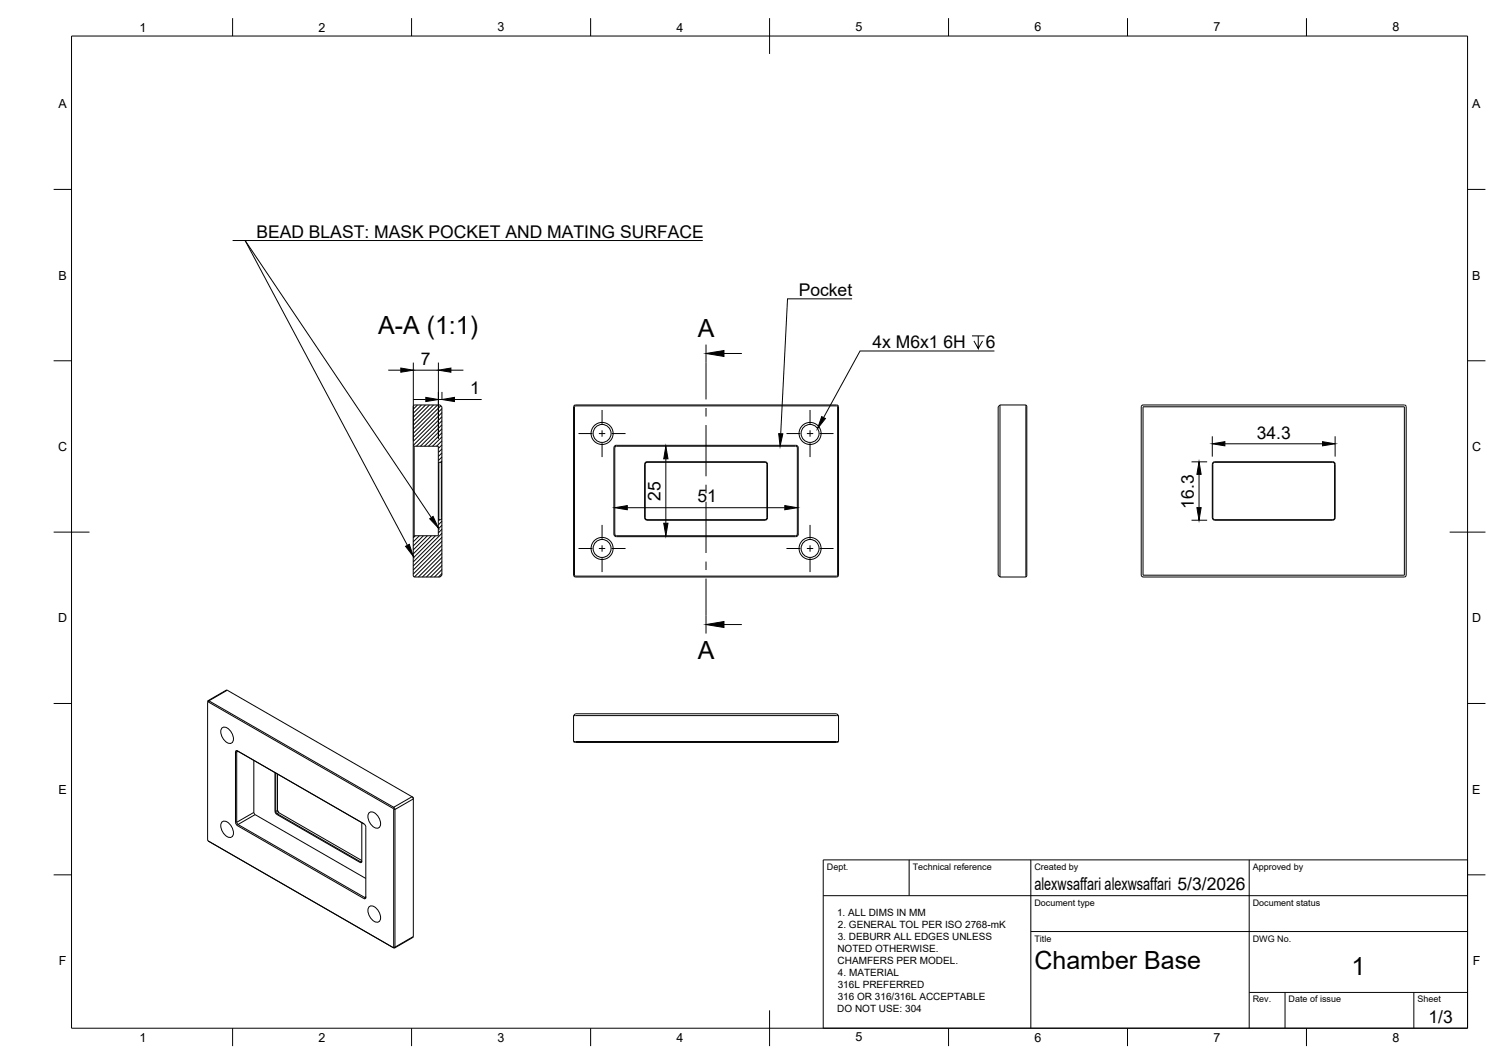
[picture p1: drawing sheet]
<svg xmlns="http://www.w3.org/2000/svg" width="420mm" height="297mm" viewBox="0 0 420 297" stroke-linecap="round" stroke-linejoin="round" font-family="sans-serif">
<!-- layer: Visible -->
<g fill="none" stroke="#000" stroke-width=".28">
<path d="M160.2 113.6v47M160.3 113.6l.4-.5h73.3l.3 .5v47l-.5 .5h-73.1l-.4-.5M160.6 113.4h73.3v47.3h-73.3zM279.4 113.1v48M279.4 113.1h7.2M279.4 113.1l-.6 .5v47l.6 .5M286.6 113.1l.3 .2v47.5l-.3 .3M286.6 113.1v48M319.3 113.6h73v47h-73zM392.3 113.1h-73.2l-.3 .5v47l.5 .5h73M392.3 113.1l.5 .5v47l-.5 .5M115.4 124.3v25.5"/>
<path d="M115.4 124.3v-11l.3-.2h7.2l.5 .5v15.3M115.4 124.3l.3 .3M115.7 124.6v25M115.7 124.6h6.7v4.3M122.4 128.9v16.3M122.4 128.9l.2 .2M122.6 129.1v16M122.6 129.1h.7M123.3 129.1v16M123.4 128.9v16.3M123.4 128.9l-.1 .2M172.2 124.6h50"/>
<path d="M172.2 124.6l-.5 .4v24.1M213.7 129.1h-32.9l-.6 .5 .1 15 .2 .4 33.2 .1M213.7 128.9h-32.9l-.5 .2-.2 .5v15l.4 .6h33.2M213.8 129.1l.4 .5v15l-.4 .5M213.8 128.9l.4 .2 .2 .5v15l-.2 .4-.4 .2M222.3 124.6l.5 .4M222.7 125.1v24M338.8 129.6v15M338.8 129.6l.5-.5h33l.5 .5v15l-.2 .4-33.3 .1-.5-.5M338.9 129.1l.4-.2 33.3 .1 .4 .6-.1 15.2-.6 .4h-33.2l-.4-.6v-15zM115.7 149.6l-.3 .2M122.4 145.2v4.4h-6.7"/>
<path d="M122.6 145.1h.7M122.6 145.1l-.2 .1M123.3 145.1l.1 .1M123.4 145.2v15.4l-.5 .5h-7.2l-.3-.3v-11M171.5 149.1a.75 .75 0 0 0 .7 .7h50.1a.75 .75 0 0 0 .7-.7M171.5 149.1v-24.1a.75 .75 0 0 1 .7-.7h50a.72 .72 0 0 1 .8 .7v24.1M171.7 149.1l.5 .5h50.1l.5-.5M279.4 161.1h7.2M58 195.9v38.6M58 196h.2l51.6 29.7M58 195.8l.4-.1 51.8 29.8 .1 .5v38.6h-.3l-51.8-29.8M63.2 192.7l-5.1 2.9"/>
<path d="M63.2 192.7l51.9 29.7M160.2 199.8h74.1M160.2 199.8v7.2M160.2 199.8l.5-.5h73l.6 .5M234.3 199.8v7.2M61.9 203.4a1.57 1.57 0 0 1 2.4 .6l.4 .5a2.22 2.22 0 0 1 0 2.9 2.8 2.8 0 0 1-3-2.6zM65.9 209.6h.4l35.6 20.6 .3 .7-.1 19.9h-.4l-35.6-20.5-.3-.7zM66.5 209.7l-.4 .2v19.7l.2 .4 35.6 20.5M70.9 212.3v14.5M76.8 215.7v10.8l.3 .6 23.5 13.7M77 215.8v10.7l.2 .5 23.5 13.6 .4-.2M77.5 216.1v10.2"/>
<path d="M160.2 207l.3 .3h73.5l.3-.3M160.2 207h74.1M58 234.5l.2 .3M58.2 234.8l.2 .1M61.9 229.6a1.57 1.57 0 0 1 2.4 .7l.4 .5a2.22 2.22 0 0 1 0 2.9 2.8 2.8 0 0 1-3-2.6zM70.9 226.8l.4 .6M71.3 227.4l30.9 17.8M77.5 226.2l.4 .6 23.2 13.4M77.5 226.1l.5 .8M101.1 229.6v10.9l-.1 .2-.4 .1M103 227a1.57 1.57 0 0 1 2.4 .7l.4 .5a2.22 2.22 0 0 1 0 2.9 2.8 2.8 0 0 1-3-2.6zM109.8 225.7l.2 .3v38.4l-.2 .1"/>
<path d="M115.1 222.4l.4 .2v38.9l-.1 .2-5.2 3M115.1 222.4l.4 .6M102.2 250.3l-.3 .2M103 253.3a1.57 1.57 0 0 1 2.4 .6l.4 .6a2.22 2.22 0 0 1 0 2.9 2.8 2.8 0 0 1-3-2.7z"/>
<circle cx="168.2" cy="121" r="2.51"/>
<circle cx="226.3" cy="121" r="2.51"/>
<circle cx="168.2" cy="153.1" r="2.51"/>
<circle cx="226.3" cy="153.1" r="2.51"/>
</g>
<!-- layer: Visible Narrow -->
<g fill="none" stroke="#000" stroke-width=".28">
<path d="M63.5 192.7l-5.1 3-.2 .2M66.3 209.6l.2 .1-.7 .2M58.2 234.8l.2 .1M70.9 226.8l-4.8 2.8h-.3M71.3 227.4l-4.8 2.8-.2 .3M77.5 226.3l-.7 .2M77.9 226.9l-.6 .4M115.1 222.4l-5.1 3-.2 .3M115.5 223l-5.2 3h-.3M101.1 240.4l-.5 .4M102.2 250.3l-.5 .6M109.8 264.5l.2 .1"/>
<path d="M115.5 261.5l-5.2 2.9h-.3"/>
<circle cx="168.2" cy="121" r="3.1"/>
<circle cx="226.3" cy="121" r="3.1"/>
<circle cx="168.2" cy="153.1" r="3.1"/>
<circle cx="226.3" cy="153.1" r="3.1"/>
</g>
<!-- layer: BORDER -->
<g fill="none" stroke="#000" stroke-width=".28">
<path d="M20 10.1h390v276.9h-390zM65 5.1v5M115 5.1v5M165 5.1v5M215 5.1v10M265 5.1v5M315 5.1v5M365 5.1v5M15 52.9h5M410 52.9h5M15 100.7h5M410 100.7h5"/>
<path d="M15 148.6h10M405 148.6h10M15 196.4h5M410 196.4h5M15 244.2h5M410 244.2h5M65 287v5M115 287v5M165 287v5M215 282.1v9.9M265 287v5M315 287v5"/>
<path d="M365 287v5"/>
</g>
<!-- layer: TITLEBLOCK -->
<path d="M230 240.1h180v46.9h-180zM230 250h180M254 240.1v9.9M288 240.1v46.9M349 240.1v46.9M288 260.1h122M349 277.1h61M359 277.1v9.9M395 277.1v9.9" fill="none" stroke="#000" stroke-width=".28"/>
<!-- layer: Smart Centers -->
<g fill="none" stroke="#000" stroke-width=".28">
<path d="M168.2 114.5v3.8M226.3 114.5v3.8M161.6 121h3.9M167.3 121h1.8M168.2 120.1v1.8M168.2 123.7v3.9M170.9 121h3.9M219.7 121h3.9M225.4 121h1.8M226.3 120.1v1.8M226.3 123.7v3.9M229 121h3.9"/>
<path d="M161.6 153.1h3.9M167.3 153.1h1.8M168.2 146.5v3.9M168.2 152.2v1.8M168.2 155.8v3.9M170.9 153.1h3.9M219.7 153.1h3.9M225.4 153.1h1.8M226.3 146.5v3.9M226.3 152.2v1.8M226.3 155.8v3.9M229 153.1h3.9"/>
</g>
<!-- layer: FD_Dimensions -->
<g fill="none" stroke="#000" stroke-width=".28">
<path d="M108.5 103.3h3.5M115.5 101.2v21.8M115.5 103.3h7M115.5 111.5h3.5M122.5 101.2v21.3M122.5 111.5h1M123.5 109.4v2.1M126 103.3h3.5M127 111.5h7.6M186 128.1v18M332.9 128.9h4.3M335 132.4v9.3"/>
<path d="M338.7 121.8v5.7M342.2 123.9h27.3M373 121.8v5.7M175.2 141.7h44M332.9 145.2h4.3"/>
</g>
<path d="M112 102.8l3.5 .5-3.5 .6zM119 110.9l3.5 .6-3.5 .6zM122.5 103.3l3.5-.5v1.1zM123.5 111.5l3.5-.6v1.2zM186 124.6l.6 3.5h-1.2zM335 128.9l.6 3.5h-1.2zM338.7 123.9l3.5-.6v1.2zM369.5 123.3l3.5 .6-3.5 .6zM171.7 141.7l3.5-.6v1.2zM185.4 146.1h1.2l-.6 3.5zM219.2 141.1l3.5 .6-3.5 .6zM334.4 141.7h1.2l-.6 3.5z" fill="#000" stroke="#000" stroke-width=".28"/>
<!-- layer: Hatching -->
<g fill="none" stroke="#000" stroke-width=".28">
<path d="M116.6 113.1l-1.1 1.1M117.7 113.1l-2.2 2.2M118.9 113.1l-3.4 3.4M120 113.1l-4.5 4.5M121.1 113.1l-5.6 5.6M122.2 113.1l-6.7 6.7M123.1 113.3l-7.6 7.7M123.5 114.1l-8 8M123.5 115.2l-8 8M123.5 116.3l-8 8M123.5 117.5l-7.2 7.1M123.5 118.6l-6 6"/>
<path d="M123.5 119.7l-4.9 4.9M123.5 120.8l-3.8 3.8M123.5 121.9l-2.7 2.7M123.5 123.1l-1.6 1.5M123.5 124.2l-1 1M123.5 125.3l-1 1M123.5 126.4l-1 1M123.5 127.6l-1 1M123.5 128.7l-.4 .4M116 149.6l-.5 .5M117.2 149.6l-1.7 1.7M118.3 149.6l-2.8 2.8"/>
<path d="M119.4 149.6l-3.9 3.9M120.5 149.6l-5 5M121.6 149.6l-6.1 6.2M122.8 145.1l-.3 .3M123.5 145.5l-1 1M123.5 146.6l-1 1M123.5 147.8l-1 1M123.5 148.9l-8 8M123.5 150l-8 8M123.5 151.1l-8 8M123.5 152.3l-8 7.9M123.5 153.4l-7.7 7.7"/>
<path d="M123.5 154.5l-6.6 6.6M123.5 155.6l-5.5 5.5M123.5 156.7l-4.4 4.4M123.5 157.9l-3.3 3.2M123.5 159l-2.1 2.1M123.5 160.1l-1 1"/>
</g>
<!-- layer: Section Lines -->
<path d="M197.2 96.2v15.3M202.2 98.7h5M197.2 113.9v2.4M197.2 118.7v14.3M197.2 135.3v2.4M197.2 140.1v14.3M197.2 156.8v2.3M197.2 161.5v15.4M202.2 174.4h5" fill="none" stroke="#000" stroke-width=".28"/>
<path d="M197.2 98.7l5-.8v1.6zM197.2 174.4l5-.9v1.7z" fill="#000" stroke="#000" stroke-width=".28"/>
<!-- layer: Leaders -->
<path d="M217.5 121.1h1.2l-.8 3.5zM113.3 152.5l1-.5 1.2 3.3zM120 144.8l1-.6 1.5 3.2z" fill="#000" stroke="#000" stroke-width=".28"/>
<path d="M65 67.1h3.5l45.3 85.1M196.3 67.1h-127.8l52 77.4M238 83.4h-18l-1.9 37.7" fill="none" stroke="#000" stroke-width=".28"/>
<!-- layer: Hole Notes -->
<path d="M271.5 93.8h3.5M273.3 93.8v3.5l-1.2-2.1M274.5 95.2l-1.2 2.1M277.8 98h-37.5l-10.2 18.6" fill="none" stroke="#000" stroke-width=".28"/>
<path d="M229.6 116.3l1 .5-2.2 2.8z" fill="#000" stroke="#000" stroke-width=".28"/>
<g font-size="7">
<text x="105.6" y="93.4">A-A (1:1)</text>
<text x="194.9" y="94.2">A</text>
<text x="194.9" y="183.8">A</text>
<text x="289" y="270.6">Chamber Base</text>
<text x="377.5" y="272.3">1</text>
</g>
<g font-size="4.9">
<text x="71.6" y="66.4">BEAD BLAST: MASK POCKET AND MATING SURFACE</text>
<text x="223.1" y="82.7">Pocket</text>
<text x="117.6" y="101.9">7</text>
<text x="243.8" y="97.3">4x M6x1</text>
<text x="263.6" y="97.3">6H</text>
<text x="275.4" y="97.3">6</text>
<text x="131.3" y="110.1">1</text>
<text x="351.1" y="122.4">34.3</text>
<text x="184.6" y="139.8" transform="rotate(-90 184.6 139.8)">25</text>
<text x="194.9" y="140.3">51</text>
<text x="333.5" y="142" transform="rotate(-90 333.5 142)">16.3</text>
<text x="289" y="248.5">alexwsaffari alexwsaffari 5/3/2026</text>
<text x="399.1" y="285.7">1/3</text>
</g>
<g font-size="3.5">
<text x="39" y="8.8">1</text>
<text x="89" y="8.8">2</text>
<text x="139" y="8.8">3</text>
<text x="189" y="8.8">4</text>
<text x="239" y="8.8">5</text>
<text x="289" y="8.8">6</text>
<text x="339" y="8.8">7</text>
<text x="389" y="8.8">8</text>
<text x="16.3" y="30.2">A</text>
<text x="411.3" y="30.2">A</text>
<text x="16.3" y="78">B</text>
<text x="411.3" y="78">B</text>
<text x="16.2" y="125.9">C</text>
<text x="411.2" y="125.9">C</text>
<text x="16.2" y="173.7">D</text>
<text x="411.2" y="173.7">D</text>
<text x="16.3" y="221.6">E</text>
<text x="411.3" y="221.6">E</text>
<text x="16.4" y="269.4">F</text>
<text x="411.4" y="269.4">F</text>
<text x="39" y="290.8">1</text>
<text x="89" y="290.8">2</text>
<text x="139" y="290.8">3</text>
<text x="189" y="290.8">4</text>
<text x="239" y="290.8">5</text>
<text x="289" y="290.8">6</text>
<text x="339" y="290.8">7</text>
<text x="389" y="290.8">8</text>
</g>
<g font-size="2.8">
<text x="233.8" y="255.7">1. ALL DIMS IN MM</text>
<text x="234" y="262.5">3. DEBURR ALL EDGES UNLESS</text>
<text x="234.1" y="259.1">2. GENERAL TOL PER ISO 2768-mK</text>
<text x="233.9" y="265.8">NOTED OTHERWISE.</text>
<text x="234" y="269.2">CHAMFERS PER MODEL.</text>
<text x="234" y="275.9">316L PREFERRED</text>
<text x="234.1" y="272.5">4. MATERIAL</text>
<text x="234" y="279.2">316 OR 316/316L ACCEPTABLE</text>
<text x="233.9" y="282.6">DO NOT USE: 304</text>
</g>
<g font-size="2.5">
<text x="231" y="242.9">Dept.</text>
<text x="255" y="242.9">Technical reference</text>
<text x="289" y="242.9">Created by</text>
<text x="350" y="242.9">Approved by</text>
<text x="289" y="252.8">Document type</text>
<text x="350" y="252.8">Document status</text>
<text x="289" y="262.9">Title</text>
<text x="350" y="262.9">DWG No.</text>
<text x="350" y="279.9">Rev.</text>
<text x="360" y="279.9">Date of issue</text>
<text x="396" y="279.9">Sheet</text>
</g>
</svg>
